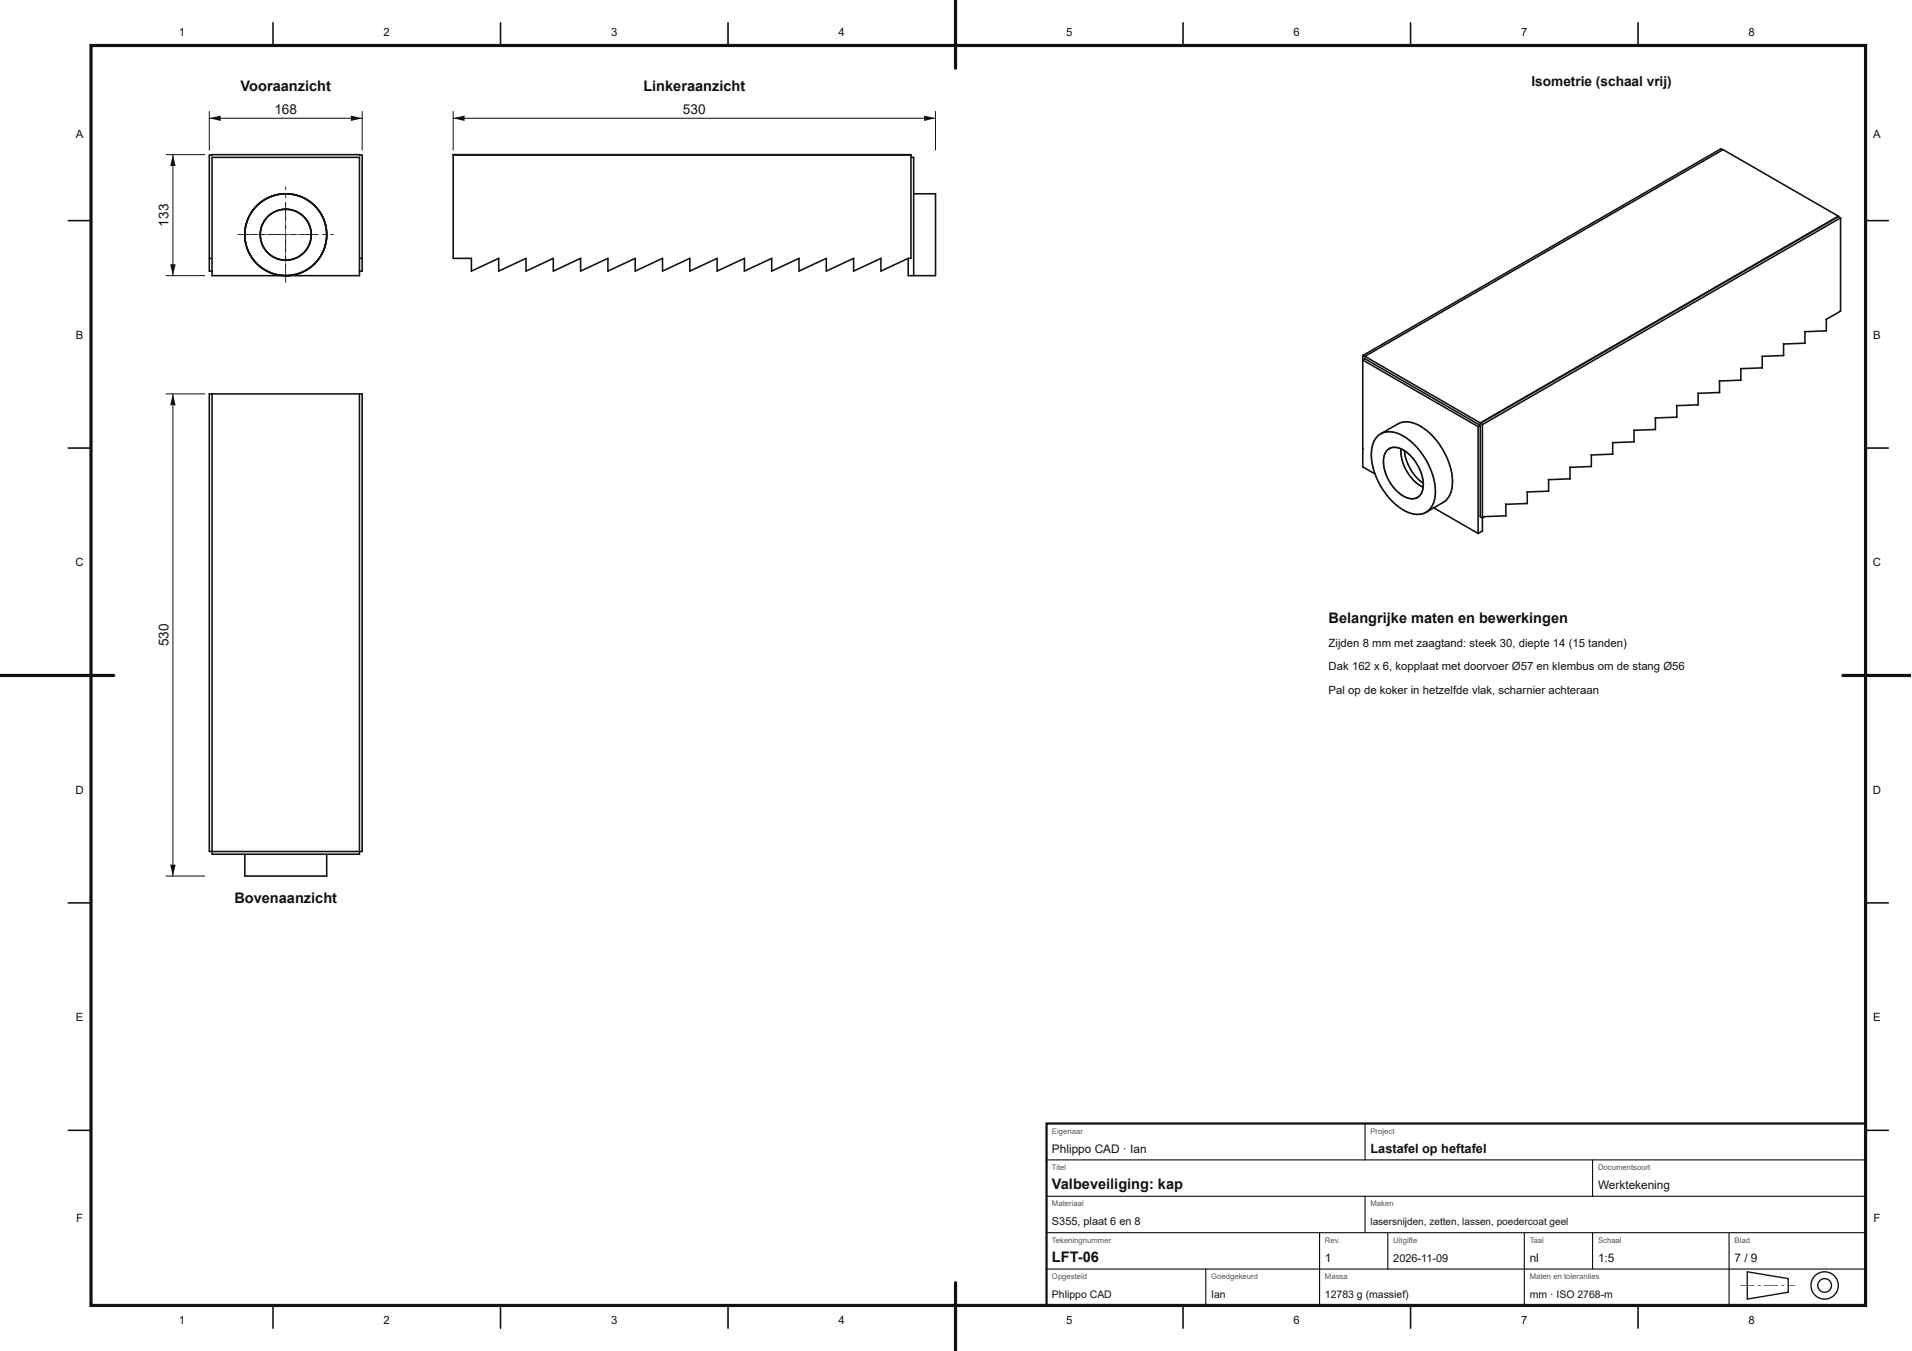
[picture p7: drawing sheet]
<svg xmlns="http://www.w3.org/2000/svg" width="420mm" height="297mm" viewBox="0 0 420 297" stroke-linecap="round" stroke-linejoin="round" font-family="sans-serif">
<g fill="none" stroke="#111" stroke-width=".35">
<path d="M46.6 34.6h32.4v26h-32.4zM46 56.8h.5M46.6 59.6h-.6v-25.5l.6-.1 33 .1v25.5h-.7M62.7 45.9h.2M79.1 56.8h.5"/>
<circle cx="62.8" cy="51.6" r="5.6"/>
<circle cx="62.8" cy="51.6" r="9"/>
</g>
<g fill="#111">
<path d="M52.3 51.6h4.1l-4.1 .1zM57.3 51.6h.9l-.9 .1zM59.1 51.6h4.1l-4.1 .1zM64.1 51.6h.9l-.9 .1zM65.9 51.6h4.1l-4.1 .1zM70.9 51.6h.9l-.9 .1zM72.7 51.6h.7l-.7 .1z"/>
<path d="M62.8 58.1h.1l-.1 4.1zM62.8 56.3h.1l-.1 .9zM62.8 51.3h.1l-.1 4.1zM62.8 49.5h.1l-.1 .9zM62.8 44.5h.1l-.1 4.1zM62.8 42.7h.1l-.1 .9zM62.8 41.1h.1l-.1 .7z"/>
</g>
<circle cx="62.8" cy="51.6" r="5.6" fill="none" stroke="#111" stroke-width=".35"/>
<g fill="#111">
<path d="M55.7 51.6h4.1l-4.1 .1zM60.7 51.6h.9l-.9 .1zM62.5 51.6h4.1l-4.1 .1zM67.5 51.6h.9l-.9 .1zM69.3 51.6h.7l-.7 .1z"/>
<path d="M62.8 54.7h.1l-.1 4.1zM62.8 52.9h.1l-.1 .9zM62.8 47.9h.1l-.1 4.1zM62.8 46.1h.1l-.1 .9zM62.8 44.5h.1l-.1 .7z"/>
</g>
<circle cx="62.8" cy="51.6" r="9" fill="none" stroke="#111" stroke-width=".35"/>
<g fill="#111">
<path d="M52.3 51.6h4.1l-4.1 .1zM57.3 51.6h.9l-.9 .1zM59.1 51.6h4.1l-4.1 .1zM64.1 51.6h.9l-.9 .1zM65.9 51.6h4.1l-4.1 .1zM70.9 51.6h.9l-.9 .1zM72.7 51.6h.7l-.7 .1z"/>
<path d="M62.8 58.1h.1l-.1 4.1zM62.8 56.3h.1l-.1 .9zM62.8 51.3h.1l-.1 4.1zM62.8 49.5h.1l-.1 .9zM62.8 44.5h.1l-.1 4.1zM62.8 42.7h.1l-.1 .9zM62.8 41.1h.1l-.1 .7z"/>
</g>
<path d="M99.6 34h100.6v22.8h-.6l-6 2.8v-2.8l-6 2.8v-2.8l-6 2.8v-2.8l-6 2.8v-2.8l-6 2.8v-2.8l-6 2.8v-2.8l-6 2.8v-2.8l-6 2.8v-2.8l-6 2.8v-2.8l-6 2.8v-2.8l-6 2.8v-2.8l-6 2.8v-2.8l-6 2.8v-2.8l-6 2.8v-2.8l-6 2.8v-2.8l-6 2.8v-2.8h-4zM99.6 34.1h100.6M200.3 34.6h.5v26h-1.2v-3.7M200.9 42.6h4.7v18h-4.7M46.5 86.6h-.5v100.6h.5M46.6 86.6h32.4v100.6h-32.4zM79.1 86.6h.5v100.6h-.5M46.6 187.3v.5h32.4v-.5M53.8 187.9v4.7h18v-4.7" fill="none" stroke="#111" stroke-width=".35"/>
<path d="M46 24.5v8.5M46 26h33.6M79.6 24.5v8.5" fill="none" stroke="#111" stroke-width=".22"/>
<g fill="#111">
<path d="M46 26l2.5-.6v1.2z"/>
<path d="M77.1 25.4l2.5 .6-2.5 .6z"/>
</g>
<path d="M36.5 34h8.5M38 34v26.6M36.5 60.6h8.5" fill="none" stroke="#111" stroke-width=".22"/>
<g fill="#111">
<path d="M37.4 58.1h1.2l-.6 2.5z"/>
<path d="M38 34l.6 2.5h-1.2z"/>
</g>
<path d="M36.5 86.6h8.5M38 86.6v106M36.5 192.6h8.5" fill="none" stroke="#111" stroke-width=".22"/>
<g fill="#111">
<path d="M37.4 190.1h1.2l-.6 2.5z"/>
<path d="M38 86.6l.6 2.5h-1.2z"/>
</g>
<path d="M99.6 24.5v8.5M99.6 26h106M205.6 24.5v8.5" fill="none" stroke="#111" stroke-width=".22"/>
<g fill="#111">
<path d="M99.6 26l2.5-.6v1.2z"/>
<path d="M203.1 25.4l2.5 .6-2.5 .6z"/>
</g>
<g fill="none" stroke="#111" stroke-width=".35">
<path d="M60 5v5M110 5v5M160 5v5M210 5v5M260 5v5M310 5v5M360 5v5M378.2 32.7l.4 .3M378.2 32.7l-78.7 45.5M378.2 32.7v.1M378.7 32.9l25.3 14.6M378.7 32.9l-78.7 45.4"/>
<path d="M378.7 32.9h.1M15 48.5h5M404 47.6l.5 .3M404 47.5l-78.7 45.5M404 47.6l-78.7 45.5M404 47.5v.1M404.5 47.9l-78.7 45.4M404.5 47.9v20.5M410 48.5h5M299.5 78.2l.5 .2M299.5 78.2v24.4M300 78.9l-.5 .3 25.3 14.6"/>
<path d="M300 78.3l25.3 14.7M300 78.9l25.3 14.6M300 78.3v.1M300 78.9h.1M300 78.4h.1M387.2 78.3h.1M387.3 78.3v2.6M391.9 75.6h.1M391.9 78.1l.1 .1M392 75.6v2.6M392 78.2l-4.7 .1M396.6 72.9h.1"/>
<path d="M396.6 75.4h.1M396.7 72.9v2.5M396.7 75.4l-4.7 .2M401.3 70.2h.1M401.3 72.7h.1M401.4 70.2v2.5M401.4 72.7l-4.7 .2M404.4 68.4h.1M404.5 68.4l-3.1 1.8M15 98.5h5M299.6 98.6v.1M303.5 95.3a5.6 5.6 0 0 0-2.1 5.9 15.4 15.4 0 0 0 7.8 11.4 4.7 4.7 0 0 0 4.1 .1"/>
<path d="M303.5 95.3a5.8 5.8 0 0 1 6.2 1.4 15.2 15.2 0 0 1 5.7 12.5 4.4 4.4 0 0 1-2.1 3.5M305.4 98.6l.2-.1a2.92 2.92 0 0 1 2.3 .2M305.4 98.6a3.8 3.8 0 0 0-1.2 4.3 9 9 0 0 0 5.5 6.7h.9l.9-.2M305.4 98.6h.1M307.3 93.2h-.1M307.3 93.2a5.8 5.8 0 0 1 6.1 1.3 15.2 15.2 0 0 1 5.7 12.5 4.5 4.5 0 0 1-2 3.5M307.3 93.2l-3.8 2.1M307.9 98.7a9.4 9.4 0 0 0 4.8 8.4M307.9 98.7l.8 .4M308.7 99v.1M308.7 99.1a10 10 0 0 0 4.1 7.2M308.7 99.1a9.2 9.2 0 0 1 3.9 8.7 2.5 2.5 0 0 1-1.1 1.6"/>
<path d="M324.8 93.8v23.5M325.3 93.1l.5 .2M325.3 93.5l-.5 .3M325.3 93v.1M325.3 93.5v20.1M325.8 93.3v23.4M349.7 100h.1M354.4 97.3h.1M354.4 99.8h.1M354.4 97.3v2.5M354.4 99.8l-4.7 .2M359.1 94.6h.1"/>
<path d="M359.1 97.1h.1M359.1 94.6v2.5M359.1 97.1l-4.7 .2M363.8 91.9h.1M363.8 94.4h.1M363.8 91.9v2.5M363.8 94.4l-4.7 .2M368.4 89.1l.1 .1M368.4 91.7h.1M368.5 89.2v2.5M368.5 91.7l-4.7 .2M373.1 86.4l.1 .1"/>
<path d="M373.1 89h.1M373.2 86.5v2.5M373.2 89l-4.7 .2M377.8 83.7l.1 .1M377.8 86.3h.1M377.9 83.8v2.5M377.9 86.3l-4.7 .2M382.5 81h.1M382.5 83.5l.1 .1M382.6 81v2.6M382.6 83.6l-4.7 .2M387.2 80.8l.1 .1"/>
<path d="M387.3 80.9l-4.7 .1M410 98.5h5M299.5 102.6l2.7 1.6M299.6 102.6h-.1M311.5 109.4h.1M315 111.6l9.8 5.7M317.1 110.5h-.1M317.1 110.5l-3.8 2.2M325.3 113.6l.5 .2 .5-.2M325.4 113.5l-.1 .1M325.7 116.7h.1M325.8 116.7l-1 .6"/>
<path d="M326.2 113.5l.1 .1M330.9 110.8v.1M330.9 113.4h.1M330.9 110.9v2.5M330.9 113.4l-4.6 .2M335.6 108.1v.1M335.6 110.6v.1M335.6 108.2v2.5M335.6 110.7l-4.7 .2M340.3 105.4h.1M340.3 107.9v.1M340.3 105.4v2.6"/>
<path d="M340.3 108l-4.7 .2M345 102.7h.1M345 105.2v.1M345 102.7v2.6M345 105.3l-4.7 .1M349.7 102.5v.1M349.7 100v2.6M349.7 102.6l-4.7 .1M15 148.5h5M410 148.5h5M15 198.5h5M410 198.5h5"/>
<path d="M15 248.5h5M410 248.5h5M60 287v5M110 287v5M160 287v5M210 287v5M260 287v5M310 287v5M360 287v5"/>
</g>
<path d="M20 10h390v277h-390z" fill="none" stroke="#111" stroke-width=".7" stroke-linecap="butt"/>
<path d="M210 0v15M0 148.5h25M405 148.5h14.9M210 282v15" fill="none" stroke="#111" stroke-width=".7"/>
<path d="M230 247h180v40h-180z" fill="none" stroke="#111" stroke-width=".5"/>
<g fill="none" stroke="#111" stroke-width=".25">
<path d="M230 255h180M300 247v8M350 255v8M230 279h180M230 271h180M230 263h180M265 279v8M290 271v16M300 263v8M305 271v8M335 271v16M350 271v8"/>
<path d="M380 271v16"/>
</g>
<path d="M384 279.6l9 1.5v3l-9 1.5z" fill="none" stroke="#111" stroke-width=".3"/>
<path d="M382.4 282.5l3.2 .1-3.1 .1zM386.2 282.5l.8 .1-.7 .1zM387.6 282.5l3.2 .1-3.1 .1zM391.4 282.5l.8 .1-.7 .1zM392.8 282.5l1.8 .1-1.7 .1z" fill="#111"/>
<g fill="none" stroke="#111" stroke-width=".3">
<circle cx="401" cy="282.6" r="3"/>
<circle cx="401" cy="282.6" r="1.5"/>
</g>
<g font-size="3.2" fill="#111">
<text x="52.9" y="20">Vooraanzicht</text>
<text x="141.4" y="20">Linkeraanzicht</text>
<text x="292" y="137">Belangrijke maten en bewerkingen</text>
<text x="51.5" y="198.6">Bovenaanzicht</text>
<text x="231.2" y="261.4">Valbeveiliging: kap</text>
<text x="231.2" y="277.4">LFT-06</text>
</g>
<g font-size="3" fill="#111">
<text x="336.6" y="19">Isometrie (schaal vrij)</text>
<text x="60.3" y="25">168</text>
<text x="150.1" y="25">530</text>
<text x="37" y="49.8" transform="rotate(-90 37 49.8)">133</text>
<text x="37" y="142.1" transform="rotate(-90 37 142.1)">530</text>
</g>
<text font-size="2.8" fill="#111" x="301.2" y="253.4">Lastafel op heftafel</text>
<g font-size="2.6" fill="#111">
<text x="231.2" y="253.4">Phlippo CAD · Ian</text>
<text x="351.2" y="261.4">Werktekening</text>
<text x="291.2" y="277.4">1</text>
<text x="336.2" y="277.4">nl</text>
<text x="351.2" y="277.4">1:5</text>
<text x="381.2" y="277.4">7 / 9</text>
</g>
<g font-size="2.5" fill="#111">
<text x="39.3" y="8">1</text>
<text x="84.3" y="8">2</text>
<text x="134.3" y="8">3</text>
<text x="184.3" y="8">4</text>
<text x="234.3" y="8">5</text>
<text x="284.3" y="8">6</text>
<text x="334.3" y="8">7</text>
<text x="384.3" y="8">8</text>
<text x="16.7" y="30.2">A</text>
<text x="411.7" y="30.2">A</text>
<text x="16.7" y="74.5">B</text>
<text x="411.7" y="74.5">B</text>
<text x="16.6" y="124.5">C</text>
<text x="411.6" y="124.5">C</text>
<text x="292" y="142.2">Zijden 8 mm met zaagtand: steek 30, diepte 14 (15 tanden)</text>
<text x="292" y="147.4">Dak 162 x 6, kopplaat met doorvoer Ø57 en klembus om de stang Ø56</text>
<text x="292" y="152.6">Pal op de koker in hetzelfde vlak, scharnier achteraan</text>
<text x="16.6" y="174.5">D</text>
<text x="411.6" y="174.5">D</text>
<text x="16.7" y="224.5">E</text>
<text x="411.7" y="224.5">E</text>
<text x="16.7" y="268.7">F</text>
<text x="411.7" y="268.7">F</text>
<text x="39.3" y="291">1</text>
<text x="84.3" y="291">2</text>
<text x="134.3" y="291">3</text>
<text x="184.3" y="291">4</text>
<text x="234.3" y="291">5</text>
<text x="284.3" y="291">6</text>
<text x="334.3" y="291">7</text>
<text x="384.3" y="291">8</text>
</g>
<g font-size="2.4" fill="#111">
<text x="231.2" y="269.4">S355, plaat 6 en 8</text>
<text x="306.2" y="277.4">2026-11-09</text>
</g>
<g font-size="2.3" fill="#111">
<text x="231.2" y="285.4">Phlippo CAD</text>
<text x="266.2" y="285.4">Ian</text>
<text x="291.2" y="285.4">12783 g (massief)</text>
<text x="336.2" y="285.4">mm · ISO 2768-m</text>
</g>
<text font-size="2.2" fill="#111" x="301.2" y="269.4">lasersnijden, zetten, lassen, poedercoat geel</text>
<g font-size="1.7" fill="#555">
<text x="231.2" y="249.2">Eigenaar</text>
<text x="301.2" y="249.2">Project</text>
<text x="231.2" y="257.2">Titel</text>
<text x="351.2" y="257.2">Documentsoort</text>
<text x="231.2" y="265.2">Materiaal</text>
<text x="301.2" y="265.2">Maken</text>
<text x="231.2" y="273.2">Tekeningnummer</text>
<text x="291.2" y="273.2">Rev.</text>
<text x="306.2" y="273.2">Uitgifte</text>
<text x="336.2" y="273.2">Taal</text>
<text x="351.2" y="273.2">Schaal</text>
<text x="381.2" y="273.2">Blad</text>
<text x="231.2" y="281.2">Opgesteld</text>
<text x="266.2" y="281.2">Goedgekeurd</text>
<text x="291.2" y="281.2">Massa</text>
<text x="336.2" y="281.2">Maten en toleranties</text>
</g>
</svg>
